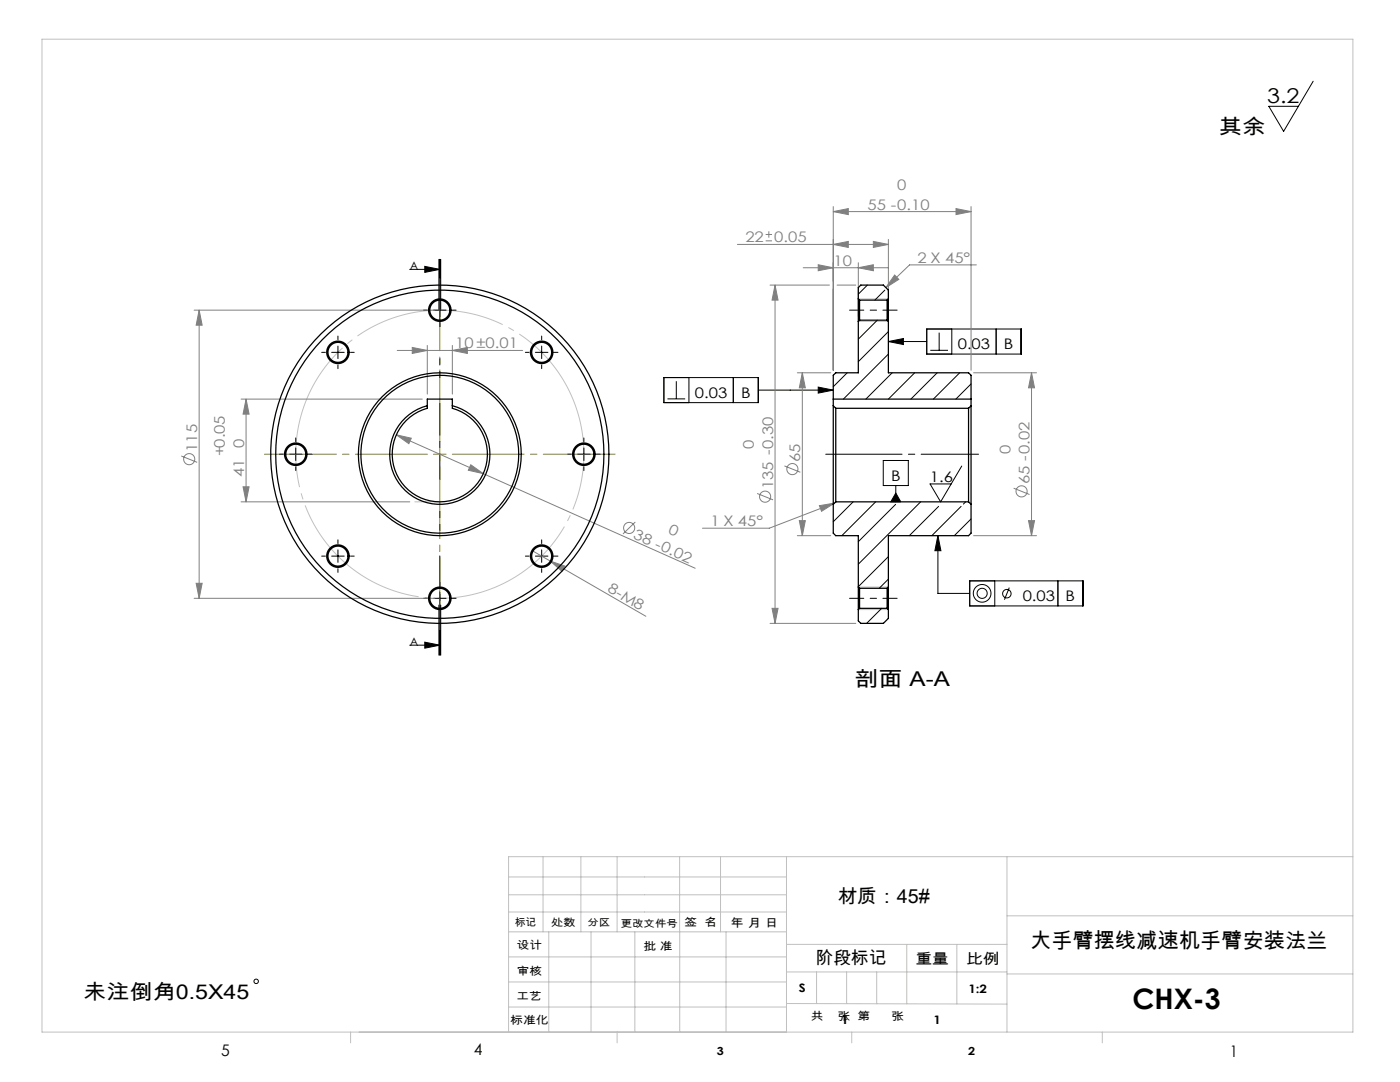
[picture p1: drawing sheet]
<svg xmlns="http://www.w3.org/2000/svg" width="279mm" height="216mm" viewBox="0 0 279 216" stroke-linecap="round" stroke-linejoin="round" font-family="sans-serif">
<g fill="none" stroke="#808080" stroke-width=".2">
<path d="M147.2 48.8h30.1M152.8 48.1h1.3M152.8 46.8h1.3M153.4 46.2v1.2M153.7 56.9h11.8M154.7 56.9v67.5M154.7 56.9l.6 3h-1.2zM160.3 53.4h17M163.3 52.8l3 .6-3 .6zM166.3 48.8l3-.6v1.2zM166.3 42.2l3-.6v1.2zM166.3 41.2v32.7"/>
<path d="M166.3 42.2h27.5M167.1 56.9h3.7M171.3 53.4l3-.6v1.2zM171.3 52.4v10.7M174.3 48.2l3 .6-3 .6zM177.3 47.8v15.3M178.5 54.9l.9 .8-2.6 1.7zM190.8 41.6l3 .6-3 .6zM193.8 41.2v32.7M194.9 52.9h-13.4l-4.7 4.5M38.7 61.9h48.1M39.7 61.9v57.5"/>
<path d="M39.7 61.9l.6 3h-1.2zM48.1 79.6h36.2M49.1 79.6v20.5M49.1 79.6l.6 3h-1.2zM79.3 69.9h25M82.3 69.3l3 .6-3 .6zM85.3 68.9v9.7M90.3 69.9l3-.6v1.2zM90.3 68.9v9.7M159.1 74.4h6.7M160.1 74.4l.6 3h-1.2zM160.1 74.4v32.5"/>
<path d="M194.3 74.4h12.6M205.9 74.4v32.5M205.9 74.4l.6 3h-1.2zM36.2 91l3.1 1.3M48.5 97.1h1.2l-.6 3zM79.1 86.8l59.6 26.6M79.1 86.8l3 .6-.5 1.1zM94 92.7l2.4 1.8-2.9-.7zM151.1 98.5l3.2 1.2M156.5 93l3.2 1.2M202.3 97.4l3.2 1.3M38.7 119.4h48.1"/>
<path d="M39.1 116.4h1.2l-.6 3zM48.1 100.1h33.7M106.4 110l3.4 2M109.8 112l2.9 .9-.6 1.1zM109.8 112l19.1 11M126.8 104.2l-2.5 2.3M159.1 106.9h6.7M159.5 103.9h1.2l-.6 3zM163.5 100.9l3-.5-2.5 1.6zM166.5 100.4l-13 5h-13.3M194.3 106.9h12.6M205.3 103.9h1.2l-.6 3z"/>
<path d="M153.7 124.4h17.1M154.1 121.4h1.2l-.6 3z"/>
<circle cx="37.8" cy="91.6" r="1.11"/>
<circle cx="152.7" cy="99.1" r="1.11"/>
<circle cx="158.1" cy="93.6" r="1.11"/>
<circle cx="203.9" cy="98" r="1.11"/>
<circle cx="125.6" cy="105.3" r="1.11"/>
</g>
<g fill="none" stroke="#000" stroke-width=".2">
<path d="M262.1 16.2l-5.9 10-3-5h5.9M81.8 53.8h6M84.8 53.2l3 .6-3 .6zM87.6 51.8v10M87.8 51.8v11.3M88 51.8v10M66.2 70.3h2.5M67.4 69.1v2.5M86.5 61.9h2.5M106.9 70.3h2.5M108.1 69.1v2.5M132.5 75.3h18.8v5h-18.8z"/>
<path d="M133.2 79.6h3.5M135 76.1v3.5M137.5 75.3v5M146.3 75.3v5M151.3 77.8h15M163.3 77.2l3 .6-3 .6zM177.3 68.1h7.7M177.3 68.1l3-.5v1.1zM185 65.6l18.8 .1v5h-18.8zM185.7 69.9h3.5M187.4 66.4v3.5M190 65.6v5"/>
<path d="M198.8 65.6v5.1M57.8 90.6h2.5M59 89.4v2.5M115.3 90.6h2.5M116.5 89.4v2.5M176.3 91.9h5v5h-5zM178.8 98.4l1 1.7h-2zM178.8 96.9v3.2M191.9 93l-4.2 7.1-2.1-3.5h4.2M66.2 111h2.5M67.4 109.7v2.5M86.5 119.4h2.5"/>
<path d="M87.8 118.1v2.5M106.9 111h2.5M108.1 109.7v2.5M187.2 106.9l.6 3h-1.2zM187.2 106.9v11.5h6.3M193.5 115.9h22.6v5h-22.6zM198.5 115.9v5M201.4 117.3l-.9 2.4M211.1 115.9v5M81.8 128.7h6M84.8 128.1l3 .6-3 .6zM87.6 120.7v10"/>
<path d="M87.8 120.7v10M88 120.7v10z"/>
<circle cx="196" cy="118.4" r="1.76"/>
<circle cx="196" cy="118.4" r="1.01"/>
<circle cx="200.9" cy="118.5" r=".85"/>
<circle cx="51.1" cy="195.8" r=".44"/>
</g>
<path d="M115.3 82.2a28.8 28.8 0 0 0-48.2-11.5 28.8 28.8 0 0 0 13.2 47.7 28.8 28.8 0 0 0 35.4-34.7l-.4-1.5" fill="none" stroke="#c0c0c0" stroke-width=".2" stroke-dasharray="30.5 1.3 1.3 1.3" stroke-dashoffset="10.6" stroke-linecap="butt"/>
<g fill="none" stroke="#000" stroke-width=".2" stroke-dasharray="30.5 1.3 1.3 1.3">
<path d="M87.8 59.4v-.8M64.9 70.3h-.7M67.4 67.8v-.7M67.4 72.8v.8M69.9 70.3h.8M85.3 61.9h-.8M87.8 64.4v.7M90.3 61.9h.7M105.6 70.3h-.7M108.1 67.8v-.7M108.1 72.8v.8M110.6 70.3h.8"/>
<path d="M56.5 90.6h-.7M59 88.1v-.7M59 93.1v.8M61.5 90.6h.8M114 90.6h-.7M116.5 88.1v-.7M116.5 93.1v.8M119 90.6h.8M64.9 111h-.7M67.4 108.5v-.8M67.4 113.5v.7M69.9 111h.8"/>
<path d="M85.3 119.4h-.8M87.8 116.9v-.8M90.3 119.4h.7M105.6 111h-.7M108.1 108.5v-.8M108.1 113.5v.7M110.6 111h.8M87.8 121.9v.7"/>
</g>
<path d="M164.8 90.6h30.5" fill="none" stroke="#000" stroke-width=".2" stroke-dasharray="30.5 1.3 1.3 1.3" stroke-dashoffset="15.2"/>
<path d="M169.5 61.9h9.5M169.5 119.4h9.5" fill="none" stroke="#000" stroke-width=".2" stroke-dasharray="30.5 1.3 1.3 1.3" stroke-dashoffset="27.6"/>
<path d="M87.8 51.8v78.9" fill="none" stroke="#000" stroke-width=".2" stroke-dasharray="6.3 1.3 1.3 1.3 5.1" stroke-dashoffset="1.8"/>
<path d="M85.3 90.6h-32.5M87.8 88.1v-32.5M87.8 93.1v32.5M90.3 90.6h32.5" fill="none" stroke="#808000" stroke-width=".2" stroke-dasharray="30.5 1.3 1.3 1.3" stroke-dashoffset="16.1"/>
<path d="M86.5 90.6h2.5M87.8 89.4v2.5" fill="none" stroke="#808000" stroke-width=".2"/>
<g fill="none" stroke="#c0c0c0" stroke-width=".2">
<path d="M8.4 7.8h261.6v198.1h-261.6zM171.3 59.6h6M171.3 64.1h6M82.8 100.1h5M171.3 117.1h6M171.3 121.6h6M101.5 178.5h55.5M101.5 175h55.5M108.4 170.9v15M115.9 170.9v15M123.2 170.9v15M135.6 170.9v15"/>
<path d="M143.8 170.9v15M157 170.9v35M201 170.9v35M270 170.9h-168.5v35M101.5 195.9h55.5M101.5 190.9h55.5M101.5 185.9h55.5M101.5 182h55.5M109.5 185.9v20M118 185.9v20M126.7 185.9v20M135.7 185.9v20"/>
<path d="M144.9 185.9v20M157 188.4h44M157 193.9h44M163 193.9v6.4M169 193.9v6.4M175 193.9v6.4M181 188.4v11.9M191 188.4v11.9M201 194.3h69M201 182.7h69M70 205.9v2.2M101.5 200.9h55.5"/>
<path d="M123.2 205.9v2.2M157 200.2l44 .2M170 205.9v2.2M220 205.9v2.2"/>
</g>
<g fill="#000">
<path d="M84.8 53.2l3 .6-3 .6zM84.8 128.1l3 .6-3 .6z"/>
<path d="M187.2 106.9l.6 3h-1.2zM177.3 68.1l3-.5v1.1zM163.3 77.2l3 .6-3 .6zM178.8 98.4l1 1.7h-2z"/>
</g>
<g fill="#808080">
<path d="M109.8 112l2.9 .9-.6 1.1z"/>
<path d="M39.1 116.4h1.2l-.6 3zM39.7 61.9l.6 3h-1.2z"/>
<path d="M49.1 79.6l.6 3h-1.2zM48.5 97.1h1.2l-.6 3z"/>
<path d="M82.3 69.3l3 .6-3 .6zM90.3 69.9l3-.6v1.2zM163.3 52.8l3 .6-3 .6zM171.3 53.4l3-.6v1.2zM166.3 48.8l3-.6v1.2zM174.3 48.2l3 .6-3 .6zM166.3 42.2l3-.6v1.2zM190.8 41.6l3 .6-3 .6zM178.5 54.9l.9 .8-2.6 1.7zM163.5 100.9l3-.5-2.5 1.6z"/>
<path d="M160.1 74.4l.6 3h-1.2zM159.5 103.9h1.2l-.6 3z"/>
<path d="M205.9 74.4l.6 3h-1.2zM205.3 103.9h1.2l-.6 3z"/>
<path d="M154.7 56.9l.6 3h-1.2zM154.1 121.4h1.2l-.6 3z"/>
<path d="M79.1 86.8l2.5 1.7 .5-1.1zM94 92.7l-.5 1.1 2.9 .7z"/>
</g>
<g fill="none" stroke="#000" stroke-width=".25">
<path d="M171.3 59.6v4.5M171.3 59.6v-2.2l.5-.5h4.5l1 1v1.7M171.3 59.6l.2 .3M171.5 59.9v4M171.5 59.9h5.5M177 59.9v4M177.3 59.6v4.5M177.3 59.6l-.3 .3M85.3 79.6h5v1.9a9.5 9.5 0 0 1 5.2 14.6 9.5 9.5 0 0 1-15.5 0 9.5 9.5 0 0 1 5.3-14.6zM166.3 79.6h27.5M171.3 64.1v10.3h-4.5l-.5 .5v6.1M171.5 63.9l-.2 .2"/>
<path d="M171.5 63.9h5.5M177 63.9l.3 .2M177.3 64.1v10.3h16l.5 .5v6.1M85.3 81a10 10 0 0 0-5.7 15.3 10 10 0 0 0 16.4 0 10 10 0 0 0-5.7-15.3M166.3 81v19.6M166.3 81l.5 .5M166.8 81.5v18.6M166.8 81.5h26.5M193.3 81.5v18.6M193.8 81v19.6M193.8 81l-.5 .5M166.3 100.6v5.8l.5 .5h4.5v10.2"/>
<path d="M166.8 100.1h26.5M166.8 100.1l-.5 .5M171.3 117.1v4.5M171.3 117.1l.2 .3M171.5 117.4v4M171.5 117.4h5.5M177 117.4v4M177.3 117.1v4.5M177.3 117.1l-.3 .3M193.3 100.1l.5 .5M193.8 100.6v5.8l-.5 .5h-16v10.2M171.3 121.6v2.3l.5 .5h4.5l1-1v-1.8"/>
<path d="M171.5 121.4l-.2 .2M171.5 121.4h5.5M177 121.4l.3 .2"/>
<circle cx="67.4" cy="70.3" r="2"/>
<circle cx="67.4" cy="70.3" r="2.25"/>
<circle cx="87.8" cy="61.9" r="2"/>
<circle cx="87.8" cy="61.9" r="2.25"/>
<circle cx="108.1" cy="70.3" r="2"/>
<circle cx="108.1" cy="70.3" r="2.25"/>
<circle cx="59" cy="90.6" r="2.25"/>
<circle cx="59" cy="90.6" r="2"/>
<circle cx="87.8" cy="90.6" r="32.7"/>
<circle cx="87.8" cy="90.6" r="15.7"/>
<circle cx="87.8" cy="90.6" r="33.8"/>
<circle cx="87.8" cy="90.6" r="16.3"/>
<circle cx="116.5" cy="90.6" r="2"/>
<circle cx="116.5" cy="90.6" r="2.25"/>
<circle cx="67.4" cy="111" r="2"/>
<circle cx="67.4" cy="111" r="2.25"/>
<circle cx="87.8" cy="119.4" r="2"/>
<circle cx="87.8" cy="119.4" r="2.25"/>
<circle cx="108.1" cy="111" r="2"/>
<circle cx="108.1" cy="111" r="2.25"/>
</g>
<g fill="none" stroke="#000" stroke-width=".2">
<path d="M173.1 56.9l-1.8 1.8M176.6 57.9l-2 2M169.1 74.4l-2.8 2.8M175.1 63.9l-3.8 3.8M177.3 66.2l-6 6M177.3 70.7l-9 8.9M178.1 74.4l-5.3 5.2M182.5 74.4l-5.2 5.2M187 74.4l-5.2 5.2M191.5 74.4l-5.2 5.2M193.8 76.6l-3 3M170.3 100.1l-4 4"/>
<path d="M174.8 100.1l-6.8 6.8M177.3 111.1l-6 6M177.3 115.6l-1.8 1.8M178.7 100.6l-7.4 7.5M183.7 100.1l-12.4 12.5M187.3 101l-5.8 5.9M191.8 101l-5.8 5.9M192.7 100.1l-.4 .5M193.8 103.5l-3.3 3.4M176 121.4l-3 3"/>
</g>
<text font-size="5.6" x="226" y="201.3">CHX-3</text>
<text font-size="4.2" x="205.6" y="189.2">大手臂摆线减速机手臂安装法兰</text>
<g font-size="4.1">
<text x="252.9" y="20.6">3.2</text>
<text x="243.2" y="26.7">其余</text>
<text x="170.5" y="136.8">剖面 A-A</text>
<text x="16.6" y="199.4">未注倒角0.5X45</text>
</g>
<text font-size="3.9" x="167.2" y="180.1">材质：45#</text>
<text font-size="3.5" x="162.8" y="192.3">阶段标记</text>
<g font-size="3.2">
<text x="44.2" y="210.6">5</text>
<text x="94.6" y="210.6">4</text>
<text x="245.4" y="210.9">1</text>
</g>
<g font-size="2.9" fill="#808080">
<text x="173.1" y="41.8">55 -0.10</text>
<text x="179.1" y="38">0</text>
<text x="148.8" y="48.4">22</text>
<text x="154.5" y="48.3">0.05</text>
<text x="166.4" y="53">10</text>
<text x="183.1" y="52.4">2 X 45°</text>
<text x="90.9" y="69.5">10 ±0.01</text>
<text x="48.7" y="89.3" transform="rotate(-90 48.7 89.3)">0</text>
<text x="150.5" y="89.6" transform="rotate(-90 150.5 89.6)">0</text>
<text x="39.3" y="90.2" transform="rotate(-90 39.3 90.2)">115</text>
<text x="44.9" y="91" transform="rotate(-90 44.9 91)">+0.05</text>
<text x="48.7" y="95.2" transform="rotate(-90 48.7 95.2)">41</text>
<text x="159.7" y="92.2" transform="rotate(-90 159.7 92.2)">65</text>
<text x="201.6" y="90.7" transform="rotate(-90 201.6 90.7)">0</text>
<text x="154.3" y="97.7" transform="rotate(-90 154.3 97.7)">135 -0.30</text>
<text x="205.5" y="96.6" transform="rotate(-90 205.5 96.6)">65 -0.02</text>
<text x="126.2" y="107.4" transform="rotate(24 126.2 107.4)">38 -0.02</text>
<text x="133.2" y="106.3" transform="rotate(24 133.2 106.3)">0</text>
<text x="141.8" y="105">1 X 45°</text>
<text x="121.1" y="118" transform="rotate(30 121.1 118)">8-M8</text>
</g>
<g font-size="2.9">
<text x="191.1" y="69.7">0.03</text>
<text x="200.3" y="69.7">B</text>
<text x="138.7" y="79.4">0.03</text>
<text x="147.9" y="79.4">B</text>
<text x="177.8" y="96">B</text>
<text x="185.6" y="96.2">1.6</text>
<text x="204.1" y="120">0.03</text>
<text x="212.7" y="120">B</text>
<text x="182.7" y="192.3">重量</text>
<text x="192.8" y="192.4">比例</text>
</g>
<g font-size="2.3">
<text x="81.8" y="53.9">A</text>
<text x="81.8" y="128.9">A</text>
<text x="145.8" y="185">年 月 日</text>
<text x="159.4" y="198">S</text>
<text x="193.3" y="198.2">1:2</text>
<text x="167.9" y="204.4">1</text>
<text x="186.3" y="204.4">1</text>
</g>
<g font-size="2.2">
<text x="136.6" y="184.8">签 名</text>
<text x="103.1" y="189.5">设计</text>
<text x="128.4" y="189.5">批 准</text>
<text x="103.1" y="194.5">审核</text>
<text x="103" y="199.6">工艺</text>
<text x="161.8" y="203.5">共</text>
<text x="167.2" y="203.5">张 第</text>
<text x="177.9" y="203.5">张</text>
<text x="101.8" y="204.4">标准化</text>
<text x="143.1" y="210.5">3</text>
<text x="193.2" y="210.5">2</text>
</g>
<g font-size="2.1">
<text x="102.8" y="184.7">标记</text>
<text x="110" y="184.8">处数</text>
</g>
<g font-size="2">
<text x="117.3" y="184.8">分区</text>
<text x="123.9" y="184.9">更改文件号</text>
</g>
</svg>
